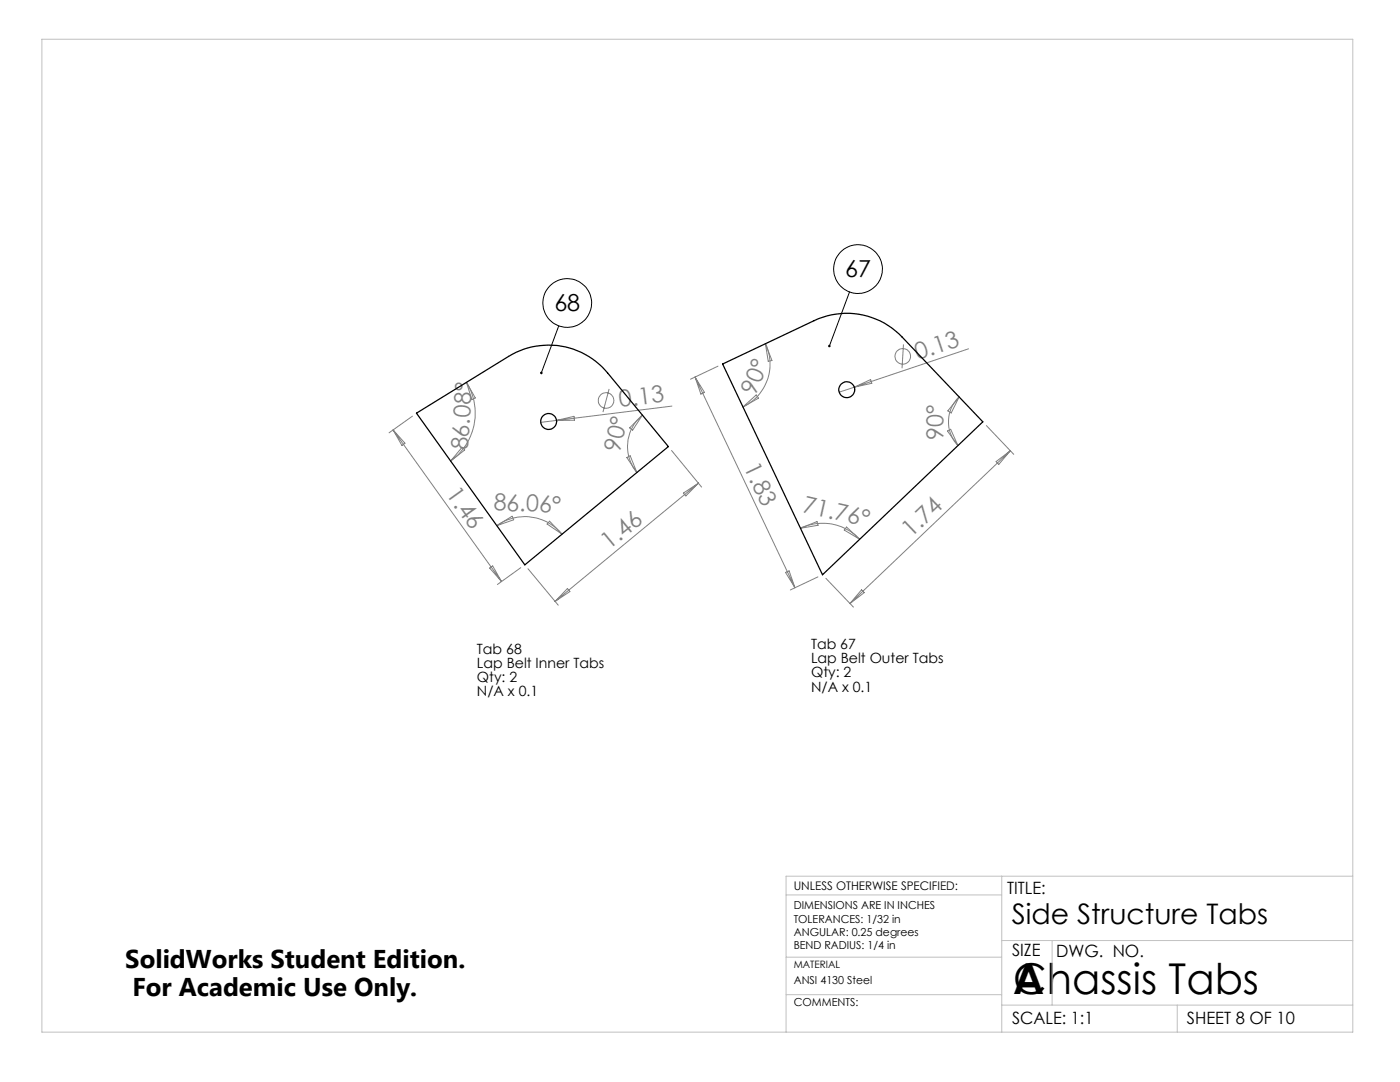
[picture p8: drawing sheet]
<svg xmlns="http://www.w3.org/2000/svg" width="279mm" height="216mm" viewBox="0 0 279 216" stroke-linecap="round" stroke-linejoin="round" font-family="sans-serif">
<g fill="none" stroke="#808080" stroke-width=".2">
<path d="M93.1 76.3a11.7 11.7 0 0 1-3.2 15.7M93.1 76.3l1.8 3.1-.7 .3zM121.6 77.6l-1.3 4.6M138.7 75.2l19.9 42.1M138.7 75.2l1.9 3.1-.7 .3zM143.3 73.1l-5.5 2.6M152.8 68.6a9.5 9.5 0 0 1-4.5 12.6M152.8 68.6l1.3 3.3-.8 .2zM170.5 77.3l-3 .9M170.5 77.3l3.2-1.6 .3 .8zM180.3 68.7l-.3 4.8M191.4 79.2a6.9 6.9 0 0 0-.2 9.7"/>
<path d="M191.4 79.2l-1.6 3.2-.6-.4zM193.3 69.6l-22.8 7.7M78.5 85.8l21.6 30.2M78.5 85.8l2.3 2.6-.6 .5zM82.3 83l-4.7 3.4M92.2 89.3l.5 .5-2.8 2.2zM111.1 83.9l3.4-.8 .2 .8zM125.1 91.3l.7-.4 1.3 3.4zM128.2 82.8a8.2 8.2 0 0 0-1.1 11.5M128.2 82.8l-1.9 3-.6-.4zM134 89.9l6 7.3M134.1 81l-26.2 3.3"/>
<path d="M136.4 98.4l3-2-2.5 2.6zM139.4 96.4l-28.6 23.6M148.3 81.2l2.6-2.4 .5 .6zM189.1 86l.6-.3 1.5 3.2zM196.9 84.9l5.4 5.8M198.8 92.1l2.8-2.2-2.3 2.8zM201.6 89.9l-32 30.5M97.7 113.3l.6-.4 1.8 3.1zM99.2 104.9a9.7 9.7 0 0 1 12.9 1.7M99.2 104.9l3-1.9 .3 .7zM103.9 113.3l-4.6 3.3M105.4 113.5l6 7.3"/>
<path d="M109.7 104l2.4 2.6-2.9-2zM113.2 117.4l.5 .6-2.9 2zM156.8 114.2l.7-.3 1.1 3.4zM159.7 105.4a10.1 10.1 0 0 1 11.9 2.2M159.7 105.4l3.4-1.3 .2 .7zM163.2 115.1l-5.5 2.6M164.8 115.4l5.5 5.7M168.9 105.2l2.7 2.4-3.1-1.8zM171.9 117.7l.6 .6-2.9 2.1z"/>
<circle cx="120.9" cy="79.9" r="1.55"/>
<circle cx="180.2" cy="71.1" r="1.56"/>
</g>
<g fill="none" stroke="#000" stroke-width=".2">
<path d="M169.5 58.2l-4 10.8M111.5 65l-3.5 9.4"/>
<circle cx="171.3" cy="53.7" r="4.9"/>
<circle cx="113.2" cy="60.5" r="4.9"/>
</g>
<path d="M8.4 7.8h261.6v198.2h-261.6zM156.9 178.6h43M199.9 174.8v31.2M270 174.8h-113.1v31.2M156.9 198.5h43M156.9 191h43M199.9 187.7h70.1M210 187.7v12.9M199.9 200.6h70.1M234.9 200.6v5.4" fill="none" stroke="#c0c0c0" stroke-width=".2"/>
<path d="M107.8 74.3l.1 .3 .1-.2-.1 .2a.25 .25 0 0 0 .4-.1 .25 .25 0 0 0-.1-.3 .25 .25 0 0 0-.4 .1zM165.3 68.9v.4l.2-.3-.1 .3a.25 .25 0 0 0 .4-.3 .25 .25 0 0 0-.5-.1z" fill="#000"/>
<g fill="none" stroke="#000" stroke-width=".25">
<path d="M144.2 72.6l18.3-8.6a15.2 15.2 0 0 1 17.5 3.2l16.1 17-32 30.5zM83.1 82.4l18.4-11.3a15.3 15.3 0 0 1 19.7 3.3l12.2 14.7-28.7 23.6z"/>
<circle cx="169" cy="77.8" r="1.58"/>
<circle cx="109.5" cy="84.1" r="1.59"/>
</g>
<g font-size="8.5">
<text x="202.2" y="198.3">A</text>
<text x="202.2" y="198.3">Chassis Tabs</text>
</g>
<text font-size="5.6" x="201.9" y="184.4">Side Structure Tabs</text>
<g font-size="5.1">
<text x="25" y="193.2">SolidWorks Student Edition.</text>
<text x="26.4" y="198.8">For Academic Use Only.</text>
</g>
<g font-size="4.7">
<text x="168.7" y="55.3">67</text>
<text x="110.6" y="62.1">68</text>
</g>
<g font-size="4.7" fill="#808080">
<text x="183.2" y="71.9" transform="rotate(-19 183.2 71.9)">0.13</text>
<text x="123.7" y="81.3" transform="rotate(-7 123.7 81.3)">0.13</text>
<text x="150.8" y="79" transform="rotate(-69 150.8 79)">90°</text>
<text x="93.4" y="89.9" transform="rotate(-86 93.4 89.9)">86.08°</text>
<text x="188.3" y="87.7" transform="rotate(-90 188.3 87.7)">90°</text>
<text x="123.7" y="90.4" transform="rotate(-77 123.7 90.4)">90°</text>
<text x="148.4" y="93.2" transform="rotate(65 148.4 93.2)">1.83</text>
<text x="88.9" y="98.6" transform="rotate(54 88.9 98.6)">1.46</text>
<text x="98.5" y="101.8" transform="rotate(2 98.5 101.8)">86.06°</text>
<text x="160" y="102.2" transform="rotate(13 160 102.2)">71.76°</text>
<text x="181.8" y="107.4" transform="rotate(-44 181.8 107.4)">1.74</text>
<text x="121.6" y="109.8" transform="rotate(-39 121.6 109.8)">1.46</text>
</g>
<g font-size="3.4">
<text x="201" y="178.4">TITLE:</text>
<text x="202" y="190.8">SIZE</text>
<text x="210.8" y="190.9">DWG. NO.</text>
<text x="202" y="204.4">SCALE: 1:1</text>
<text x="236.9" y="204.4">SHEET 8 OF 10</text>
</g>
<g font-size="2.8">
<text x="95.2" y="130.4">Tab 68</text>
<text x="161.9" y="129.5">Tab 67</text>
<text x="95.2" y="133.2">Lap Belt Inner Tabs</text>
<text x="95.2" y="136">Qty: 2</text>
<text x="161.9" y="132.4">Lap Belt Outer Tabs</text>
<text x="161.9" y="135.2">Qty: 2</text>
<text x="95.2" y="138.9">N/A x 0.1</text>
<text x="161.9" y="138">N/A x 0.1</text>
</g>
<text font-size="2.4" x="158.4" y="177.6">UNLESS OTHERWISE SPECIFIED:</text>
<g font-size="2.2">
<text x="158.4" y="181.4">DIMENSIONS ARE IN INCHES</text>
<text x="158.4" y="184.1">TOLERANCES: 1/32 in</text>
<text x="158.4" y="186.7">ANGULAR: 0.25 degrees</text>
<text x="158.4" y="189.4">BEND RADIUS: 1/4 in</text>
<text x="158.4" y="196.3">ANSI 4130 Steel</text>
<text x="158.4" y="200.8">COMMENTS:</text>
</g>
<text font-size="2" x="158.4" y="193.2">MATERIAL</text>
</svg>
